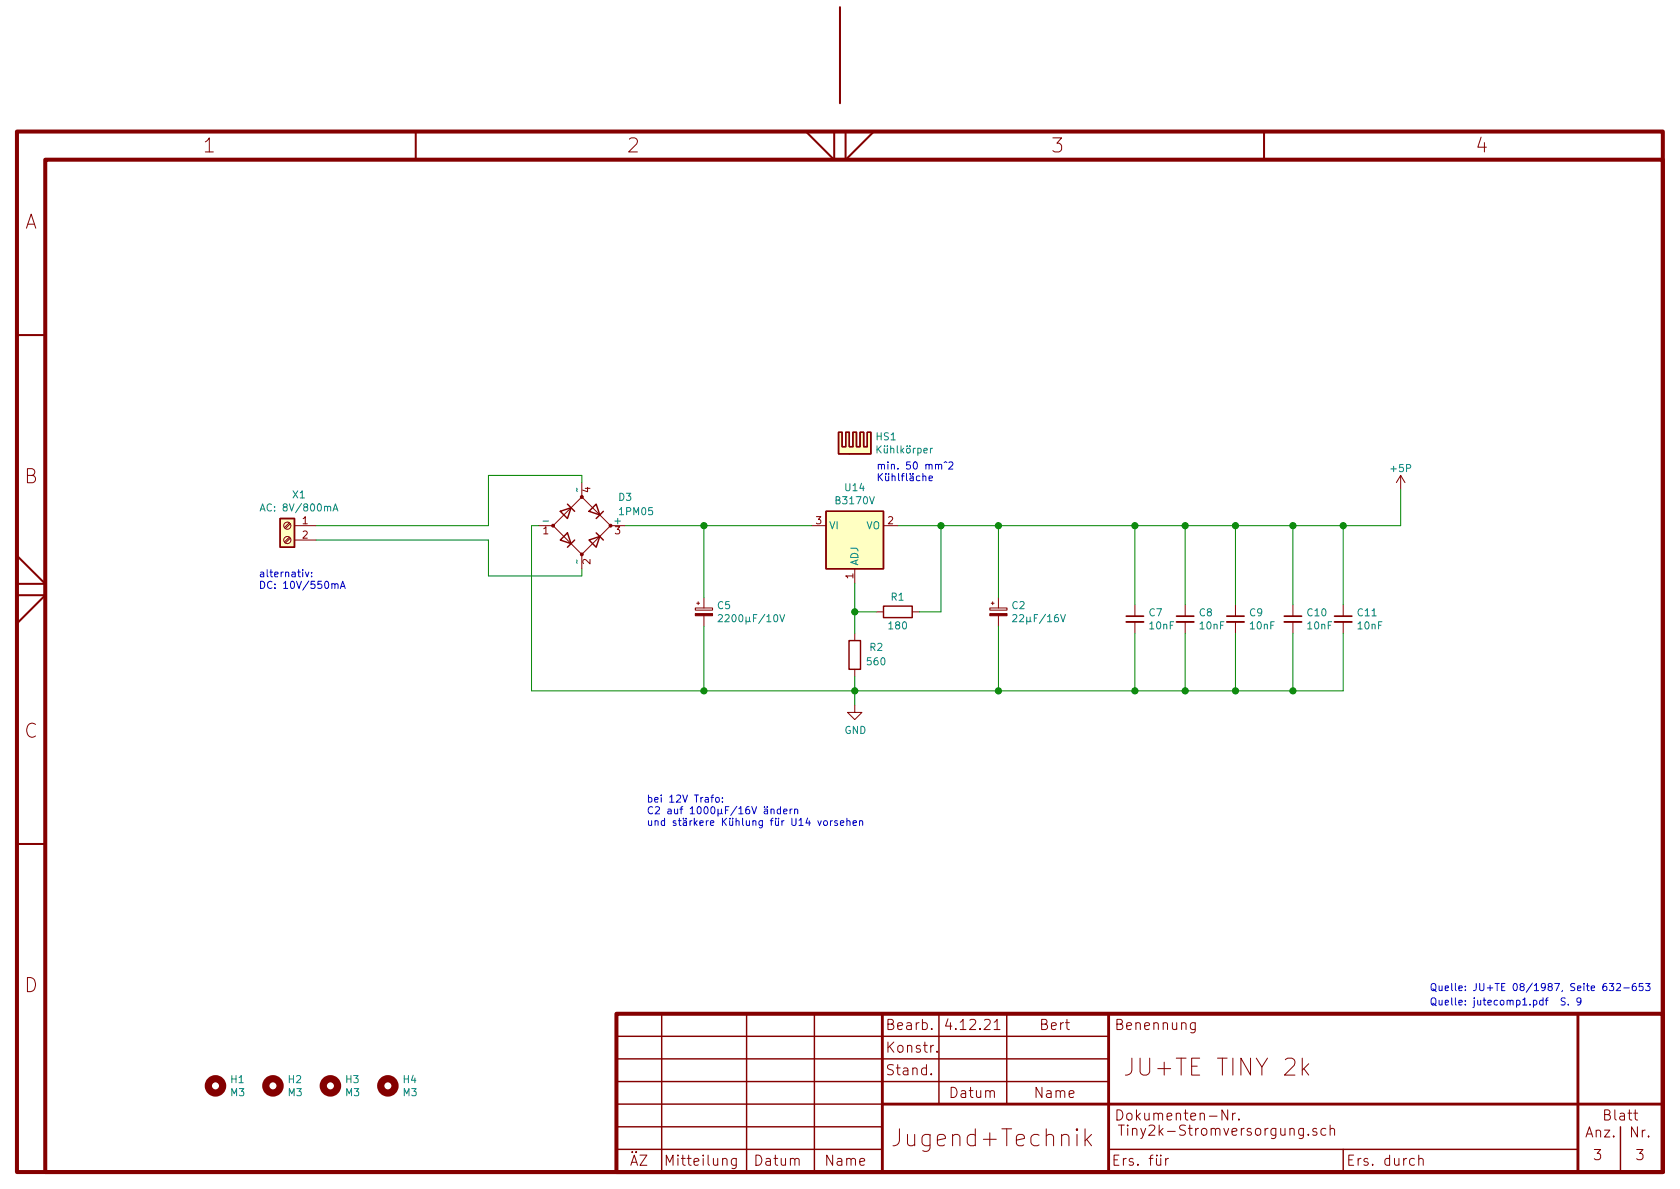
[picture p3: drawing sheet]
EESchema Schematic File Version 4
EELAYER 30 0
EELAYER END
$Descr A4 11693 8268
encoding utf-8
Sheet 3 3
Title "JU+TE TINY 2k"
Date "4.12.21"
Rev "1"
Comp "Jugend+Technik"
Comment1 "Bert"
Comment2 ""
Comment3 ""
Comment4 ""
$EndDescr
$Comp
L RFT_Analogschaltkreise:B3170V U14
U 1 1
P 5950 3750
F 0 "U14" H 5950 4117 50  0000 C CNN
F 1 "B3170V" H 5950 4026 50  0000 C CNN
F 2 "Package_TO_SOT_THT:TO-220-3_Horizontal_TabDown" H 5950 3050 50  0001 C CNN
F 3 "https://www.tu-chemnitz.de/etit/zentral/ddr/b3170.gif" H 5950 3750 50  0001 C CNN
	1    5950 3750
	1    0    0    -1  
$EndComp
Text Notes 9950 7000 0    50   ~ 0
Quelle: jutecomp1.pdf  S. 9
$Comp
L Device:CP_Small C2
U 1 1
P 6950 4250
F 0 "C2" H 7038 4296 50  0000 L CNN
F 1 "22µF/16V" H 7038 4205 50  0000 L CNN
F 2 "Capacitor_THT:CP_Radial_D6.3mm_P2.50mm" H 6950 4250 50  0001 C CNN
F 3 "~" H 6950 4250 50  0001 C CNN
	1    6950 4250
	1    0    0    -1  
$EndComp
$Comp
L Device:CP_Small C5
U 1 1
P 4900 4250
F 0 "C5" H 4988 4296 50  0000 L CNN
F 1 "2200µF/10V" H 4988 4205 50  0000 L CNN
F 2 "Tiny2k_Bauteile:CP_Axial_L25.0mm_D10.0mm_P35.00mm_Horizontal" H 4900 4250 50  0001 C CNN
F 3 "~" H 4900 4250 50  0001 C CNN
	1    4900 4250
	1    0    0    -1  
$EndComp
$Comp
L Device:C_Small C7
U 1 1
P 7900 4300
F 0 "C7" H 7992 4346 50  0000 L CNN
F 1 "10nF" H 7992 4255 50  0000 L CNN
F 2 "Capacitor_THT:C_Disc_D4.3mm_W1.9mm_P5.00mm" H 7900 4300 50  0001 C CNN
F 3 "~" H 7900 4300 50  0001 C CNN
	1    7900 4300
	1    0    0    -1  
$EndComp
$Comp
L Device:C_Small C8
U 1 1
P 8250 4300
F 0 "C8" H 8342 4346 50  0000 L CNN
F 1 "10nF" H 8342 4255 50  0000 L CNN
F 2 "Capacitor_THT:C_Disc_D4.3mm_W1.9mm_P5.00mm" H 8250 4300 50  0001 C CNN
F 3 "~" H 8250 4300 50  0001 C CNN
	1    8250 4300
	1    0    0    -1  
$EndComp
$Comp
L Device:C_Small C9
U 1 1
P 8600 4300
F 0 "C9" H 8692 4346 50  0000 L CNN
F 1 "10nF" H 8692 4255 50  0000 L CNN
F 2 "Capacitor_THT:C_Disc_D4.3mm_W1.9mm_P5.00mm" H 8600 4300 50  0001 C CNN
F 3 "~" H 8600 4300 50  0001 C CNN
	1    8600 4300
	1    0    0    -1  
$EndComp
$Comp
L Device:C_Small C10
U 1 1
P 9000 4300
F 0 "C10" H 9092 4346 50  0000 L CNN
F 1 "10nF" H 9092 4255 50  0000 L CNN
F 2 "Capacitor_THT:C_Disc_D4.3mm_W1.9mm_P5.00mm" H 9000 4300 50  0001 C CNN
F 3 "~" H 9000 4300 50  0001 C CNN
	1    9000 4300
	1    0    0    -1  
$EndComp
$Comp
L Device:C_Small C11
U 1 1
P 9350 4300
F 0 "C11" H 9442 4346 50  0000 L CNN
F 1 "10nF" H 9442 4255 50  0000 L CNN
F 2 "Capacitor_THT:C_Disc_D4.3mm_W1.9mm_P5.00mm" H 9350 4300 50  0001 C CNN
F 3 "~" H 9350 4300 50  0001 C CNN
	1    9350 4300
	1    0    0    -1  
$EndComp
$Comp
L Device:R R1
U 1 1
P 6250 4250
F 0 "R1" V 6350 4200 50  0000 L CNN
F 1 "180" V 6150 4250 50  0000 C CNN
F 2 "Resistor_THT:R_Axial_DIN0411_L9.9mm_D3.6mm_P12.70mm_Horizontal" V 6180 4250 50  0001 C CNN
F 3 "~" H 6250 4250 50  0001 C CNN
	1    6250 4250
	0    -1   -1   0   
$EndComp
$Comp
L Device:R R2
U 1 1
P 5950 4550
F 0 "R2" H 5800 4500 50  0000 C CNN
F 1 "560" H 5800 4600 50  0000 C CNN
F 2 "Resistor_THT:R_Axial_DIN0309_L9.0mm_D3.2mm_P12.70mm_Horizontal" V 5880 4550 50  0001 C CNN
F 3 "~" H 5950 4550 50  0001 C CNN
	1    5950 4550
	-1   0    0    1   
$EndComp
Text Notes 9950 6900 0    50   ~ 0
Quelle: JU+TE 08/1987, Seite 632-653
$Comp
L power:+5P #PWR0168
U 1 1
P 9750 3400
F 0 "#PWR0168" H 9750 3250 50  0001 C CNN
F 1 "+5P" H 9750 3550 50  0000 C CNN
F 2 "" H 9750 3400 50  0001 C CNN
F 3 "" H 9750 3400 50  0001 C CNN
	1    9750 3400
	1    0    0    -1  
$EndComp
Wire Wire Line
	9750 3400 9750 3650
Wire Wire Line
	9750 3650 9350 3650
$Comp
L power:GND #PWR0169
U 1 1
P 5950 4900
F 0 "#PWR0169" H 5950 4650 50  0001 C CNN
F 1 "GND" H 5955 4727 50  0000 C CNN
F 2 "" H 5950 4900 50  0001 C CNN
F 3 "" H 5950 4900 50  0001 C CNN
	1    5950 4900
	1    0    0    -1  
$EndComp
Wire Wire Line
	4350 3650 4900 3650
Wire Wire Line
	4900 4150 4900 3650
Connection ~ 4900 3650
Wire Wire Line
	4900 3650 5650 3650
Wire Wire Line
	5950 4400 5950 4250
Wire Wire Line
	6400 4250 6550 4250
Wire Wire Line
	6550 4250 6550 3650
Connection ~ 6550 3650
Wire Wire Line
	6550 3650 6250 3650
Wire Wire Line
	6100 4250 5950 4250
Connection ~ 5950 4250
Wire Wire Line
	5950 4250 5950 4050
Wire Wire Line
	3750 3650 3700 3650
Wire Wire Line
	3700 3650 3700 4800
Wire Wire Line
	3700 4800 4900 4800
Wire Wire Line
	5950 4700 5950 4800
Connection ~ 5950 4800
Wire Wire Line
	5950 4800 5950 4900
Wire Wire Line
	4900 4350 4900 4800
Connection ~ 4900 4800
Wire Wire Line
	4900 4800 5950 4800
Wire Wire Line
	6950 4800 6950 4350
Wire Wire Line
	6950 4150 6950 3650
Connection ~ 6950 3650
Wire Wire Line
	6950 3650 6550 3650
Wire Wire Line
	5950 4800 6950 4800
Wire Wire Line
	6950 4800 7900 4800
Wire Wire Line
	9350 4800 9350 4400
Connection ~ 6950 4800
Wire Wire Line
	9350 4200 9350 3650
Connection ~ 9350 3650
Wire Wire Line
	9350 3650 9000 3650
Wire Wire Line
	9000 3650 9000 4200
Wire Wire Line
	9000 4400 9000 4800
Connection ~ 9000 3650
Wire Wire Line
	9000 3650 8600 3650
Connection ~ 9000 4800
Wire Wire Line
	9000 4800 9350 4800
Wire Wire Line
	8600 3650 8600 4200
Wire Wire Line
	8600 4400 8600 4800
Connection ~ 8600 3650
Wire Wire Line
	8600 3650 8250 3650
Connection ~ 8600 4800
Wire Wire Line
	8600 4800 9000 4800
Wire Wire Line
	8250 4800 8250 4400
Wire Wire Line
	8250 4200 8250 3650
Connection ~ 8250 4800
Wire Wire Line
	8250 4800 8600 4800
Connection ~ 8250 3650
Wire Wire Line
	8250 3650 7900 3650
Wire Wire Line
	7900 3650 7900 4200
Wire Wire Line
	7900 4400 7900 4800
Connection ~ 7900 3650
Wire Wire Line
	7900 3650 6950 3650
Connection ~ 7900 4800
Wire Wire Line
	7900 4800 8250 4800
$Comp
L Connector:Screw_Terminal_01x02 X1
U 1 1
P 2000 3650
F 0 "X1" H 1918 3867 50  0000 C CNN
F 1 "AC: 8V/800mA" H 1918 3776 50  0000 C CNN
F 2 "TerminalBlock_RND:TerminalBlock_RND_205-00001_1x02_P5.00mm_Horizontal" H 2000 3650 50  0001 C CNN
F 3 "~" H 2000 3650 50  0001 C CNN
	1    2000 3650
	-1   0    0    -1  
$EndComp
Wire Wire Line
	2200 3650 3400 3650
Wire Wire Line
	3400 3650 3400 3300
Wire Wire Line
	3400 3300 4050 3300
Wire Wire Line
	4050 3300 4050 3350
Wire Wire Line
	4050 3950 4050 4000
Wire Wire Line
	4050 4000 3400 4000
Wire Wire Line
	3400 4000 3400 3750
Wire Wire Line
	3400 3750 2200 3750
$Comp
L Mechanical:Heatsink HS1
U 1 1
P 5950 3150
F 0 "HS1" H 6091 3271 50  0000 L CNN
F 1 "Kühlkörper" H 6091 3180 50  0000 L CNN
F 2 "Heatsink:Heatsink_Aavid-TV5G_TO220_Horizontal" H 5962 3150 50  0001 C CNN
F 3 "~" H 5962 3150 50  0001 C CNN
	1    5950 3150
	1    0    0    -1  
$EndComp
Text Notes 1800 4100 0    50   ~ 0
alternativ:\nDC: 10V/550mA
Text Notes 6100 3350 0    50   ~ 0
min. 50 mm^2\nKühlfläche
Text Notes 4500 5750 0    50   ~ 0
bei 12V Trafo:\nC2 auf 1000µF/16V ändern\nund stärkere Kühlung für U14 vorsehen
$Comp
L Device:D_Bridge_-A+A D3
U 1 1
P 4050 3650
F 0 "D3" H 4300 3850 50  0000 L CNN
F 1 "1PM05" H 4300 3750 50  0000 L CNN
F 2 "Diode_THT:Diode_Bridge_Round_D9.8mm" H 4050 3650 50  0001 C CNN
F 3 "~" H 4050 3650 50  0001 C CNN
	1    4050 3650
	1    0    0    -1  
$EndComp
$Comp
L Mechanical:MountingHole H1
U 1 1
P 1500 7550
F 0 "H1" H 1600 7596 50  0000 L CNN
F 1 "M3" H 1600 7505 50  0000 L CNN
F 2 "MountingHole:MountingHole_3.2mm_M3" H 1500 7550 50  0001 C CNN
F 3 "~" H 1500 7550 50  0001 C CNN
	1    1500 7550
	1    0    0    -1  
$EndComp
$Comp
L Mechanical:MountingHole H2
U 1 1
P 1900 7550
F 0 "H2" H 2000 7596 50  0000 L CNN
F 1 "M3" H 2000 7505 50  0000 L CNN
F 2 "MountingHole:MountingHole_3.2mm_M3" H 1900 7550 50  0001 C CNN
F 3 "~" H 1900 7550 50  0001 C CNN
	1    1900 7550
	1    0    0    -1  
$EndComp
$Comp
L Mechanical:MountingHole H3
U 1 1
P 2300 7550
F 0 "H3" H 2400 7596 50  0000 L CNN
F 1 "M3" H 2400 7505 50  0000 L CNN
F 2 "MountingHole:MountingHole_3.2mm_M3" H 2300 7550 50  0001 C CNN
F 3 "~" H 2300 7550 50  0001 C CNN
	1    2300 7550
	1    0    0    -1  
$EndComp
$Comp
L Mechanical:MountingHole H4
U 1 1
P 2700 7550
F 0 "H4" H 2800 7596 50  0000 L CNN
F 1 "M3" H 2800 7505 50  0000 L CNN
F 2 "MountingHole:MountingHole_3.2mm_M3" H 2700 7550 50  0001 C CNN
F 3 "~" H 2700 7550 50  0001 C CNN
	1    2700 7550
	1    0    0    -1  
$EndComp
$EndSCHEMATC
